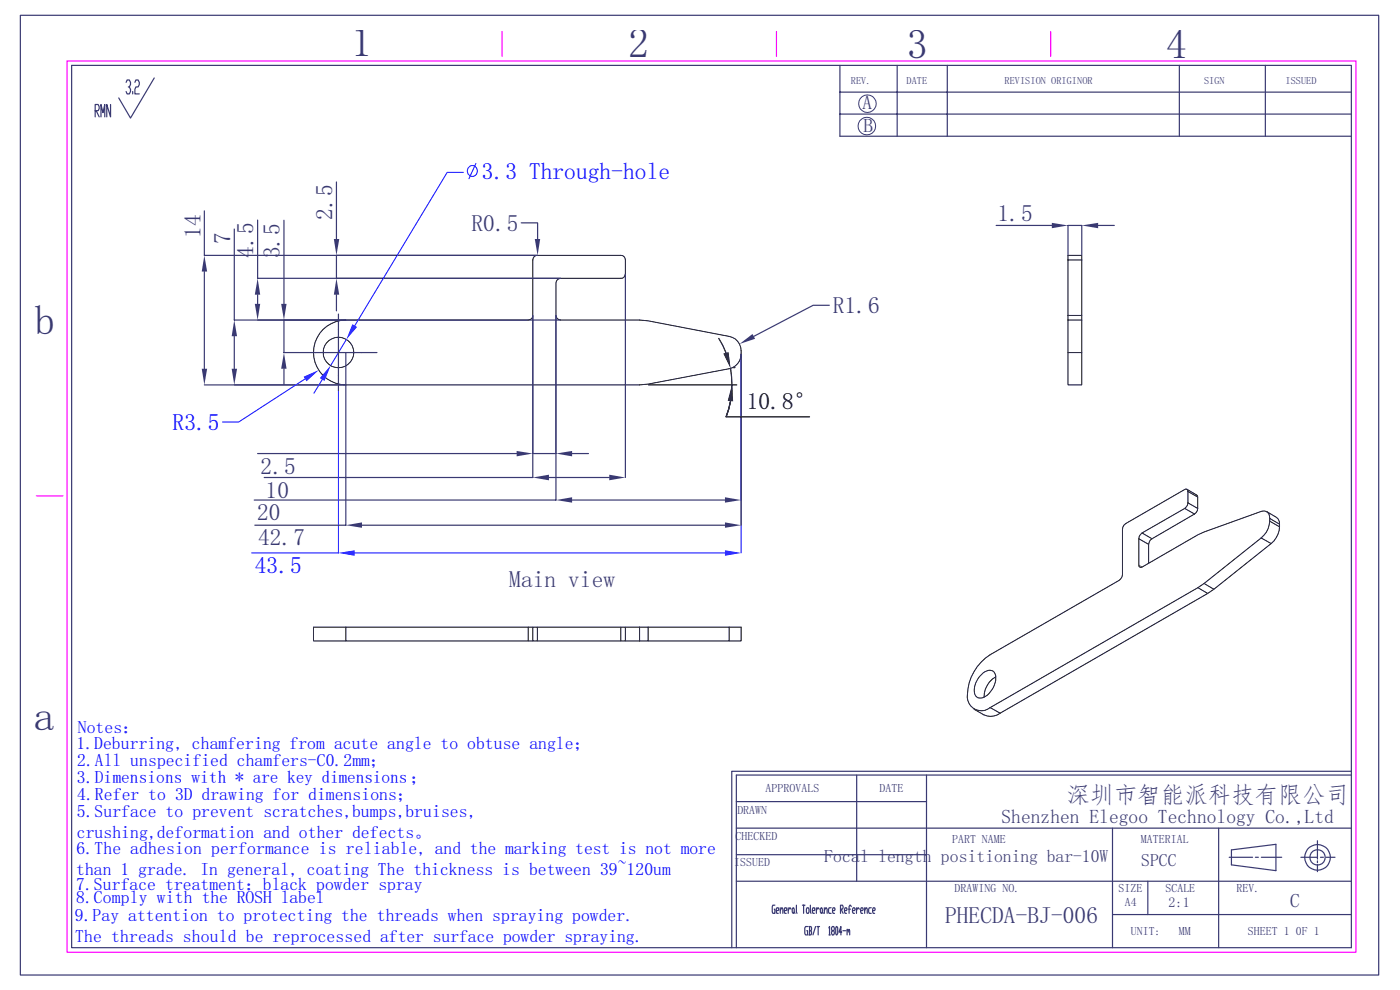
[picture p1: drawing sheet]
<svg xmlns="http://www.w3.org/2000/svg" width="297mm" height="210mm" viewBox="0 0 297 210" stroke-linecap="round" stroke-linejoin="round" font-family="sans-serif">
<path d="M14.2 12.9h273.5v189.1h-273.5zM106.5 6.7v5.3M164.7 6.7v5.3M222.9 6.7v5.3M7.7 105.2h5.6" fill="none" stroke="#f0f" stroke-width=".25"/>
<g fill="none" stroke="#393972" stroke-width=".25">
<path d="M4.3 3.2h288.2v203.6h-288.2zM15.2 13.9h271.5v187.1h-271.5zM26.8 17.5l.2-.5h.4l.3 .5v.4l-.3 .5h-.2M27.4 18.4l.3 .5v.5l-.3 .5h-.4l-.2-.5M28.2 19.4v.5M28.6 17.5l.2-.5h.5l.2 .5v.4l-.2 .5h-.5l-.2 .5v1h.9M32.7 16.5l-5 8.5-2.5-4.2M178.2 13.9v15h108.5M178.2 19.5h108.5M190.3 13.9v15M201 13.9v15M250.2 13.9v15"/>
<path d="M268.4 13.9v15M20.2 23.5h.6l.2-.4-.2-.9h-.6v2.6M20.4 23.5l.6 1.3M21.4 24.8v-2.6l.4 1.7 .4-1.7v2.6M23.5 22.2v2.6l-.9-2.6v2.6M178.2 24.2h108.5M43.3 44.7v9.5h70.7M43.3 57.6v20.6M43.3 81.6h30M156.2 175.7h130.5M156.2 170h40.4M181.7 164.4v22.5"/>
<path d="M196.6 164.4v36.6M236 175.7v25.3M258.5 175.7v25.3M279.5 178.3v3.9M286.7 163.6h-131.5v37.4M286.7 164.4h-130.5v36.6M156.2 186.9h130.5M156.2 181.3h40.4M164.4 192h-.4l-.2 .3 .2 1.4h.4v-.8h-.1M164.7 193.2h.4l.1-.3-.1-.3h-.3l-.1 .3 .1 .8h.3M165.5 193.2l.4-.6 .2 1.1M165.5 192.6v1.1"/>
<path d="M166.4 193.2h.4l.2-.3-.2-.3h-.3l-.1 .3 .1 .8h.3M167.2 192.6v1.1M167.8 192.9l-.3-.3-.3 .6M168.2 192.6l.3 .3-.1 .8-.3-.3v-.5zM168.5 193.4l.2 .3M169 192l.1 1.7M170.2 192h.6M170.5 192v1.7M171.2 192.6h.3l.1 .3-.1 .8h-.3l-.1-.3zM171.3 196.5h-.4l-.2 .3v1.2l.2 .3h.4v-.9h-.1M171.6 196.5h.4l.2 .3-.2 .6M171.7 197.4h.3l.2 .6-.2 .3h-.4"/>
<path d="M171.7 196.5v1.8M171.9 192l.1 1.7M172.3 193.2h.5l.1-.3-.1-.3h-.3l-.2 .3 .2 .8h.3M173 196.5l-.5 1.8M173.2 192.6v1.1M173.3 196.5h.6M173.6 196.5v1.8M173.8 192.9l-.3-.3-.3 .6M174.2 192.6l.3 .3-.2 .8-.3-.3v-.5zM174.5 193.4l.1 .3M174.9 193.2l.4-.6 .2 .3v.8M174.9 192.6v1.1"/>
<path d="M175.9 196.8l.1-.3v1.8M175.9 198.3h.2M176.3 192.6h-.4l-.1 .3 .1 .8h.4M176.6 197.4l-.2-.6 .2-.3h.3l.1 .6-.1 .3h-.3l-.2 .3 .2 .6h.3l.1-.3-.1-.6M176.6 193.2h.4l.2-.3-.2-.3h-.3l-.1 .3 .1 .8h.3M177.4 196.5l.3 .3v1.2l-.2 .3-.2-.3zM178.3 192.9h.4l.2-.3-.2-.6h-.4v1.7M178.4 192.9l.5 .8M178.6 197.7h-.6l.4-1.2v1.8M178.8 197.4h.6M179.2 193.2h.4l.1-.3-.1-.3h-.3l-.1 .3 .1 .8h.3M179.7 197.4l.1-.3 .2 .6"/>
<path d="M179.7 197.1v1.2M180 197.4l.1-.3 .2 1.2M180 192.9h.4M180.6 192.3l-.2-.3-.3 .3v1.4M180.8 193.2h.5l.1-.3-.1-.3h-.3l-.2 .3v.5l.2 .3h.3M181.7 192.6v1.1M182.3 192.9l-.3-.3-.3 .6M182.6 193.2h.4l.1-.3-.1-.3h-.3l-.1 .3 .1 .8h.3M183.4 193.2l.3-.6h.2l.1 1.1M183.4 192.6v1.1M184.8 192.6h-.4l-.1 .3 .1 .8h.4M185.1 193.2h.4l.2-.3-.2-.3h-.2l-.2 .3 .2 .8h.2"/>
<path d="M236 194h50.7M243.5 186.9v7.1M260.8 181.8h4.9M261.2 180.3l9.5-1.2v5.6l-9.5-1.2zM266.3 181.8h.7M267.6 181.8h4.3M276 181.8h3.5M279.5 182.6v.4M279.5 183.4v1.5M280.1 181.8h.7M281.3 181.8h1.9"/>
<circle cx="279.5" cy="181.9" r="1.63"/>
<circle cx="279.5" cy="181.9" r="2.72"/>
</g>
<g fill="none" stroke="#393972" stroke-width=".21">
<circle cx="183.9" cy="26.7" r="1.87"/>
<circle cx="184" cy="22" r="1.86"/>
</g>
<g fill="none" stroke="#000" stroke-width=".21">
<path d="M68.5 69.9a7.1 7.1 0 0 1 4.9-2h38.7a.94 .94 0 0 0 .9-1v-11.8a.94 .94 0 0 1 1-.9h17.7a.94 .94 0 0 1 1 .9v3a.94 .94 0 0 1-1 .9h-12.8a1.01 1.01 0 0 0-1 1.1v6.8a1.01 1.01 0 0 0 1 1h16.8l1.8 .2 17.2 3.3a3.6 3.6 0 0 1 1.3 6.2l-1.3 .6-17.2 3.3-1.8 .1h-62.3a6.9 6.9 0 0 1-6.4-4.2 6.9 6.9 0 0 1 1.5-7.5z"/>
<circle cx="71.8" cy="74.8" r="3.2"/>
</g>
<g fill="#393972">
<path d="M42.8 78.2h1.1l-.6 3.4z"/>
<path d="M43.3 54.2l.6 3.4h-1.1z"/>
</g>
<path d="M71.4 38.6v12.1M114 54.2h-42.6v4.8h47.5M71.4 62.5v3.4" fill="none" stroke="#393972" stroke-width=".25"/>
<g fill="#393972">
<path d="M71.4 59l.6 3.5h-1.2z"/>
<path d="M70.8 50.7h1.2l-.6 3.5z"/>
</g>
<path d="M49.7 48.6v19.3h23.6M49.7 71.3v6.9M49.7 81.6h23.6" fill="none" stroke="#393972" stroke-width=".25"/>
<g fill="#393972">
<path d="M49.1 78.2h1.2l-.6 3.4z"/>
<path d="M49.7 67.9l.6 3.4h-1.2z"/>
</g>
<path d="M60.2 46.7v17.8M60.2 78.2v3.4M73.3 67.9h-13.1v6.9h3.4" fill="none" stroke="#393972" stroke-width=".25"/>
<g fill="#393972">
<path d="M60.2 74.8l.6 3.4h-1.2z"/>
<path d="M59.6 64.5h1.2l-.6 3.4z"/>
</g>
<path d="M113 67v29.2h4.9v-29.2M54.7 96.2h54.9M121.4 96.2h3.4" fill="none" stroke="#393972" stroke-width=".25"/>
<g fill="#393972">
<path d="M117.9 96.2l3.5-.5v1.1z"/>
<path d="M109.6 95.7l3.4 .5-3.4 .6z"/>
</g>
<path d="M110.6 47.3h3.4v3.4" fill="none" stroke="#393972" stroke-width=".25"/>
<path d="M113.5 50.7h1.1l-.6 3.5z" fill="#393972"/>
<path d="M54.7 46.7v12.3h64.2M54.7 67.9h64.2M54.7 62.5v2" fill="none" stroke="#393972" stroke-width=".25"/>
<g fill="#393972">
<path d="M54.1 64.5h1.1l-.5 3.4z"/>
<path d="M54.7 59l.5 3.5h-1.1z"/>
</g>
<path d="M117.9 67v39.1h-64M157.2 75.2v30.9M121.4 106.1h32.4" fill="none" stroke="#393972" stroke-width=".25"/>
<g fill="#393972">
<path d="M153.8 105.5l3.4 .6-3.4 .5z"/>
<path d="M117.9 106.1l3.5-.6v1.1z"/>
</g>
<g fill="none" stroke="#00f" stroke-width=".21">
<path d="M98.3 36.6h-3.4l-19.6 32.5M101 34.7l-1.5 3.2M73.5 72l-3.4 5.5M68.4 80.5l-1.8 2.9"/>
<circle cx="100.2" cy="36.2" r="1.14"/>
</g>
<g fill="#00f">
<path d="M70.1 77.5l-1.3 3.3-.9-.6z"/>
<path d="M74.8 68.8l.9 .6-2.2 2.6z"/>
</g>
<path d="M132.7 58.2v43.1M113 67v34.3h-57M116.5 101.3h12.7" fill="none" stroke="#393972" stroke-width=".25"/>
<g fill="#393972">
<path d="M129.2 100.7l3.5 .6-3.5 .6z"/>
<path d="M113 101.3l3.5-.6v1.2z"/>
</g>
<path d="M175.9 64.8h-3.4l-12.6 6.6" fill="none" stroke="#393972" stroke-width=".25"/>
<path d="M156.9 73l2.7-2.1 .6 1z" fill="#393972"/>
<path d="M157.2 75.2v42.1M71.8 83v34.3h-18.4M75.2 117.3h78.6" fill="none" stroke="#00f" stroke-width=".21"/>
<g fill="#00f">
<path d="M153.8 116.7l3.4 .6-3.4 .6z"/>
<path d="M71.8 117.3l3.4-.6v1.2z"/>
</g>
<path d="M64.7 80.4l-14.1 9.1h-3.4" fill="none" stroke="#00f" stroke-width=".21"/>
<path d="M64.4 79.9l3.2-1.4-2.6 2.4z" fill="#00f"/>
<path d="M73.4 74.8v36.6h-19.3M157.2 75.2v36.2M76.8 111.4h77" fill="none" stroke="#393972" stroke-width=".25"/>
<g fill="#393972">
<path d="M153.8 110.8l3.4 .6-3.4 .6z"/>
<path d="M73.4 111.4l3.4-.6v1.2z"/>
</g>
<path d="M211.3 47.8h11.8M226.6 54.1v-6.3h2.9v6.3M233 47.8h3.4M71.8 66.6v8.2h-8.1M80 74.8h-8.2v8.1" fill="none" stroke="#393972" stroke-width=".25"/>
<path d="M226.6 55.1h2.9M229.5 55.1v-.9h-2.9v20.6M229.5 55.1v11.8M226.6 74.8h2.9v6.8h-2.9zM226.6 67.9h2.9v6.9M226.6 66.9h2.9v1" fill="none" stroke="#000" stroke-width=".21"/>
<g fill="#393972">
<path d="M229.5 47.8l3.5-.5v1.1z"/>
<path d="M223.1 47.3l3.5 .5-3.5 .6z"/>
</g>
<g fill="none" stroke="#000" stroke-width=".21">
<path d="M241.6 114.3l2.1 1.2v4M244.4 114.3l-.4 .3-.3 .9M251.3 107.8l-9 5.3-.4 .3-.3 .9v5.6a.43 .43 0 0 0 .2 .4 .43 .43 0 0 0 .5 0l11.8-6.9 13.4-4.9a1.34 1.34 0 0 1 1.9 1.5M251.3 107.8l2.1 1.2M251.8 103.8l2.1 1.2 .2 .4M252 104.3a.43 .43 0 0 0-.2-.5 .43 .43 0 0 0-.5 0l-12.8 7.6-.4 .9v9.6l-.1 .4-.6 .8-27.3 15.8a10.2 10.2 0 0 0-4.8 9.7 2.95 2.95 0 0 0 4.8 1.5M252 106.7l-.1 .4-.6 .7M252 104.3l2.1 1.1v2.4M252 104.3v2.4M252 106.7l2.1 1.1M253.4 109l-9 5.3-2.1-1.2M254.1 107.8l-.1 .5-.6 .7"/>
<path d="M267.5 114.1l-12.1 9.7-1.3 .9-44 25.4M267.5 114.1l2.2 1.2-12.2 9.7-2.1-1.2M268.7 108.5l2.1 1.3 .4 .3 .2 1.1M269.4 110.6a4.8 4.8 0 0 1-1.9 3.5M269.4 110l2 1.2v.5M269.4 110v.6M269.4 110.6l2 1.1M271.4 111.7a4.8 4.8 0 0 1-1.7 3.6M73.4 133v3h38.7M112.1 133v3h.9M113 133h1v3h-1zM113 133h-46.5v3h6.9"/>
<path d="M114 133h18.7v3h-1M131.7 133v3h-17.7M132.7 133h24.5v3h-2.5M132.7 136h3M135.7 133v3M137.5 133v3h-1.8M154.7 133v3h-17.2M254.1 124.7l2.1 1.2 1.3-.9M256.2 125.9l-44 25.4-2.1-1.2M206.6 150.4a4.7 4.7 0 0 0 4.9 1.3l.7-.4M207.8 143.5a2.39 2.39 0 0 1 2.9-1.1 3.4 3.4 0 0 1-.6 4.4 2.21 2.21 0 0 1-2.9 1.1 3.1 3.1 0 0 1 .3-3.9zM211.2 143.6a5 5 0 0 0-2.5 4.3"/>
</g>
<path d="M241.6 119.9l.7 .4" fill="none" stroke="#f00" stroke-width=".21"/>
<path d="M152.5 71.8l1.5 3M155 78.1a18.7 18.7 0 0 1-.9 10.3h17.6M155.9 78h-.2M137.6 81.6h18.7M155 85.1l-.9 3.3" fill="none" stroke="#000" stroke-width=".25"/>
<path d="M153.5 75l1.1-.3 .4 3.4zM155.3 81.6l.2 3.5-1.1-.1z" fill="#000"/>
<g font-size="8.8" fill="#393972">
<text x="74.5" y="11.9">1</text>
<text x="133.3" y="12.2">2</text>
<text x="192.4" y="12.2">3</text>
<text x="247.4" y="12.3">4</text>
<text x="7.3" y="70.9">b</text>
<text x="7.2" y="154.8">a</text>
</g>
<g font-size="5" fill="#00f">
<text x="102.2" y="37.9">3.3 Through-hole</text>
<text x="36.6" y="91.2">R3.5</text>
<text x="54.1" y="121.6">43.5</text>
</g>
<g font-size="5" fill="#393972">
<text x="70.5" y="46.6" transform="rotate(-90 70.5 46.6)">2.5</text>
<text x="211.6" y="46.9">1.5</text>
<text x="42.5" y="50.4" transform="rotate(-90 42.5 50.4)">14</text>
<text x="48.8" y="51.7" transform="rotate(-90 48.8 51.7)">7</text>
<text x="100" y="49">R0.5</text>
<text x="53.7" y="54.7" transform="rotate(-90 53.7 54.7)">4.5</text>
<text x="59.3" y="54.8" transform="rotate(-90 59.3 54.8)">3.5</text>
<text x="176.7" y="66.4">R1.6</text>
<text x="55.3" y="100.5">2.5</text>
<text x="56.3" y="105.6">10</text>
<text x="54.6" y="110.3">20</text>
<text x="54.7" y="115.7">42.7</text>
<text x="108" y="124.6">Main view</text>
<text x="226.3" y="170.4">深圳市智能派科技有限公司</text>
<text x="200.5" y="195.9">PHECDA-BJ-006</text>
</g>
<text font-size="5" x="158.4" y="86.9">10.8°</text>
<g font-size="4.1" fill="#393972">
<text x="183" y="23.1">A</text>
<text x="183.2" y="28.1">B</text>
<text x="212.5" y="174.6">Shenzhen Elegoo Technology Co.,Ltd</text>
<text x="273.7" y="192.3">C</text>
</g>
<g font-size="3.8" fill="#00f">
<text x="16.5" y="155.4">Notes：</text>
<text x="16.2" y="158.9">1.Deburring, chamfering from acute angle to obtuse angle；</text>
<text x="16.3" y="166.1">3.Dimensions with * are key dimensions；</text>
<text x="16.3" y="162.6">2.All unspecified chamfers-C0.2mm；</text>
<text x="16.3" y="173.3">5.Surface to prevent scratches,bumps,bruises,</text>
<text x="16.4" y="169.7">4.Refer to 3D drawing for dimensions；</text>
<text x="16.3" y="177.7">crushing,deformation and other defects。</text>
<text x="16.1" y="185.6">than 1 grade. In general, coating The thickness is between 39~120um</text>
<text x="16.2" y="181.2">6.The adhesion performance is reliable, and the marking test is not more</text>
<text x="16.1" y="191.6">8.Comply with the ROSH label</text>
<text x="16.2" y="188.8">7.Surface treatment：black powder spray</text>
<text x="15.9" y="195.4">9.Pay attention to protecting the threads when spraying powder.</text>
<text x="16" y="199.8">The threads should be reprocessed after surface powder spraying.</text>
</g>
<g font-size="3.8" fill="#393972">
<text x="174.8" y="182.8">Foca</text>
<text x="182.5" y="182.8">l length</text>
<text x="199.6" y="182.8">positioning bar-10W</text>
<text x="242.1" y="183.7">SPCC</text>
</g>
<text font-size="3" fill="#393972" x="247.9" y="192.4">2:1</text>
<g font-size="2.5" fill="#393972">
<text x="156.4" y="172.7">DRAWN</text>
<text x="162.4" y="168.1">APPROVALS</text>
<text x="186.6" y="168.1">DATE</text>
<text x="156" y="178.2">CHECKED</text>
<text x="202" y="178.8">PART NAME</text>
<text x="242" y="178.8">MATERIAL</text>
<text x="155.7" y="183.7">ISSUED</text>
<text x="202.5" y="189.3">DRAWING NO.</text>
<text x="237.3" y="189.3">SIZE</text>
<text x="247.2" y="189.3">SCALE</text>
<text x="262.3" y="189.3">REV.</text>
<text x="238.6" y="192.3">A4</text>
<text x="239.9" y="198.3">UNIT:</text>
<text x="250.1" y="198.3">MM</text>
<text x="264.8" y="198.3">SHEET 1</text>
<text x="274.9" y="198.3">0F 1</text>
</g>
<g font-size="2.2" fill="#393972">
<text x="180.5" y="17.8">REV.</text>
<text x="192.3" y="17.8">DATE</text>
<text x="213.1" y="17.8">REVISION ORIGINOR</text>
<text x="255.4" y="17.8">SIGN</text>
<text x="272.7" y="17.8">ISSUED</text>
</g>
</svg>
